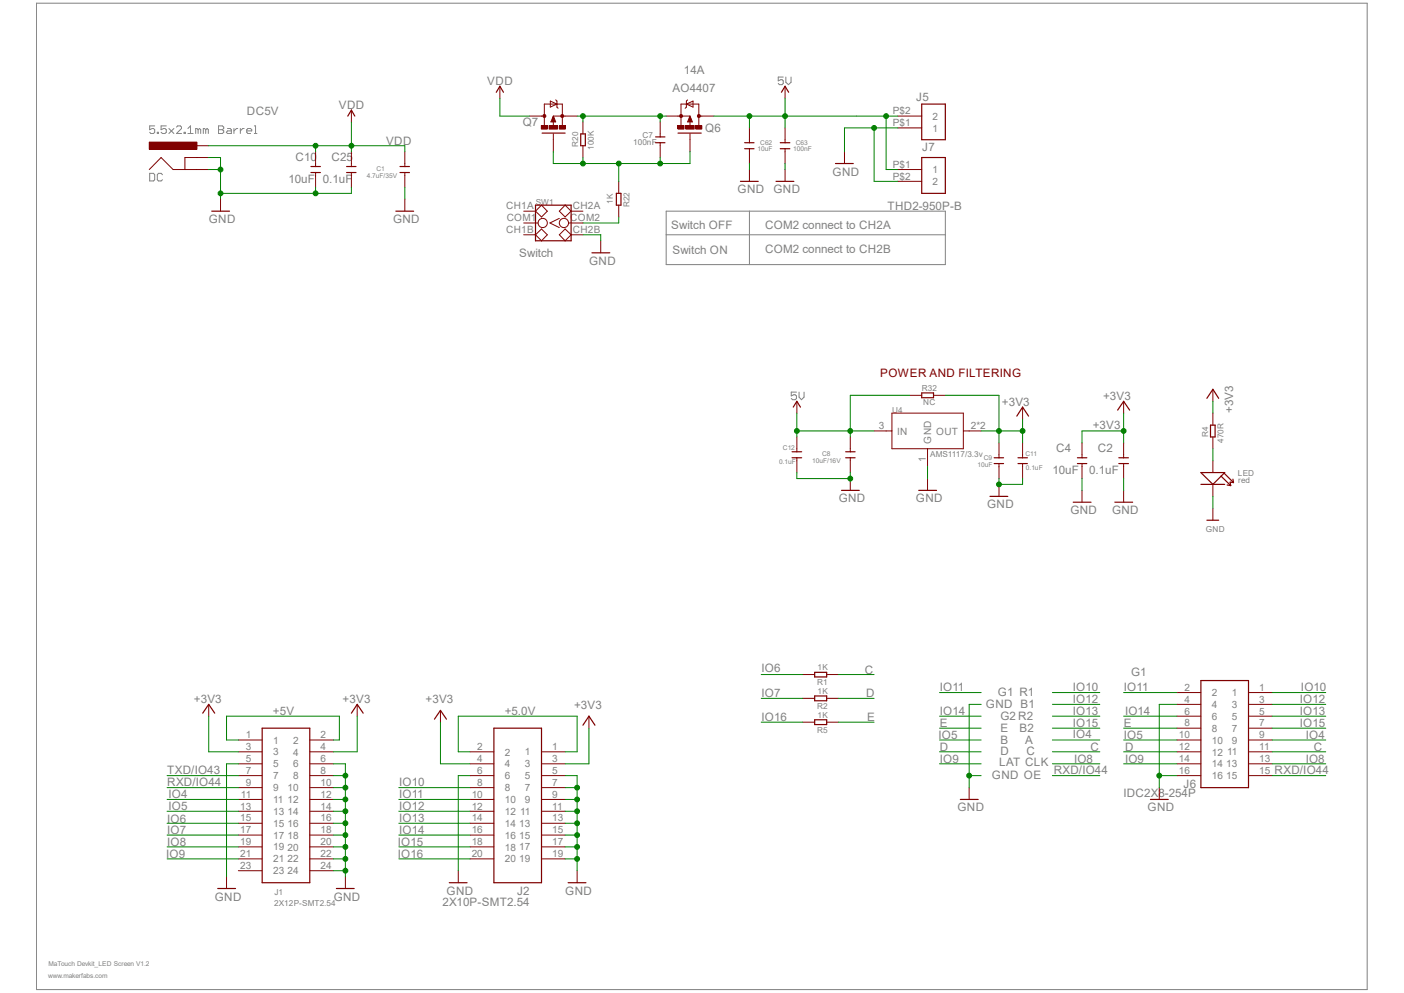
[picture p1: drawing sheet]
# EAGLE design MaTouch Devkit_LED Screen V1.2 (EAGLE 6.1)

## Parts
C1  4.7uF/35V  C-0603  [0603]
C2  0.1uF  C-0603  [0603]
C4  10uF  C-0603  [0603]
C7  100nF  C-0603  [0603]
C8  10uF/16V  C-0603  [0603]
C9  10uF  C-0603  [0603]
C10  10uF  C-0603  [0603]
C11  0.1uF  C-0603  [0603]
C12  0.1uF  C-0603  [0603]
C25  0.1uF  C-0603  [0603]
C62  10uF  C-0603  [0603]
C63  100nF  C-0603  [0603]
DC  5.5x2.1mm Barrel  POWER_JACKSMD  [POWER_JACK_SMD]
J1  2X12P-SMT2.54  [2X12P-SMT2.54]
J2  2X10P-SMT2.54  [2X10P-SMT2.54]
J5  THD2-950P-2050L1620W1670H  [THD2-950P-2050L1620W1670H]
J6  IDC2X8-254P  IDC2X8-254P-2792L1330W890H  [IDC2X8-254P-2792L1330W890H]
J7  THD2-950P-B  [THD2-950P-2100L1580W1780H]
LED  red  DISCRETE_LED0603  [DISCRETE_LED-0603]
Q6  MOSFET-PCHANNELFDS6675  [SO08]
Q7  MOSFET-PCHANNELFDS6675  [SO08]
R1  1K  R-0603  [R0603]
R2  1K  R-0603  [R0603]
R4  470R  R-0603  [R0603]
R5  1K  R-0603  [R0603]
R20  100K  R-0603  [R0603]
R22  1K  R-0603  [R0603]
R32  NC  R-0603  [R0603]
SW1  SWITCH-2CH-6P'90D'  [6P-2CH-2.54-9.0X3.6-90D]
U4  AMS1117/3.3v  LD1117'SOT89'  [SOT89]

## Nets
5V: C8.1 C12.2 C62.2 C63.2 J5.P$2 J7.P$1 Q6.5(D) Q6.6(D) Q6.7(D) Q6.8(D) R32.1 U4.3(IN)
+3V3: C2.2 C4.2 C9.1 C11.2 J1.3 J1.4 J2.3 J2.4 R4.2 R32.2 U4.2(OUT) U4.4(OUT)
+5.0V: J2.1 J2.2
+5V: J1.1 J1.2
C: J6.11 R1.1
D: J6.12 R2.1
E: J6.8 R5.1
GND: C1.2 C2.1 C4.1 C8.2 C9.2 C10.1 C11.1 C12.1 C25.1 C62.1 C63.1 DC.GND(GNDBREAK) DC.P$4(GND) J1.5 J1.6 J1.8 J1.10 J1.12 J1.14 J1.16 J1.18 J1.20 J1.22 J1.24 J2.5 J2.6 J2.7 J2.9 J2.11 J2.13 J2.15 J2.17 J2.19 J5.P$1 J6.4 J6.16 J7.P$2 LED.- SW1.CH2B U4.1(GND)
IO4: J1.11 J6.9
IO5: J1.13 J6.10
IO6: J1.15 R1.2
IO7: J1.17 R2.2
IO8: J1.19 J6.13
IO9: J1.21 J6.14
IO10: J2.8 J6.1
IO11: J2.10 J6.2
IO12: J2.12 J6.3
IO13: J2.14 J6.5
IO14: J2.16 J6.6
IO15: J2.18 J6.7
IO16: J2.20 R5.2
N$2: LED.+ R4.1
N$9: C7.1 Q6.4(G) Q7.4(G) R20.2 R22.2
N$10: R22.1 SW1.COM2
N$49: C7.2 Q6.1(S) Q6.2(S) Q6.3(S) Q7.1(S) Q7.2(S) Q7.3(S) R20.1
RXD/IO44: J1.9 J6.15
TXD/IO43: J1.7
VDD: C1.1 C10.2 C25.2 DC.VIN0(PWR) Q7.5(D) Q7.6(D) Q7.7(D) Q7.8(D)
Unconnected: J1.23 SW1.CH1A SW1.CH1B SW1.CH2A SW1.COM1

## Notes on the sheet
- 14A
- AO4407
- DC5V
- Switch OFF | COM2 connect to CH2A
- Switch ON | COM2 connect to CH2B
- Switch
- POWER AND FILTERING
- G1
- G1 | R1
- GND | B1
- G2 | R2
- E | B2
- B | A
- D | C
- LAT | CLK
- GND | OE
- MaTouch Devkit_LED Screen V1.1
- www.makerfabs.com

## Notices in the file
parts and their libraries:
microbuilder: This work is placed in the public domain, and may be freely used for commercial and non-commercial work with the following conditions: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
SparkFun-Connectors: Licensing: Creative Commons ShareAlike 4.0 International - https://creativecommons.org/licenses/by-sa/4.0
